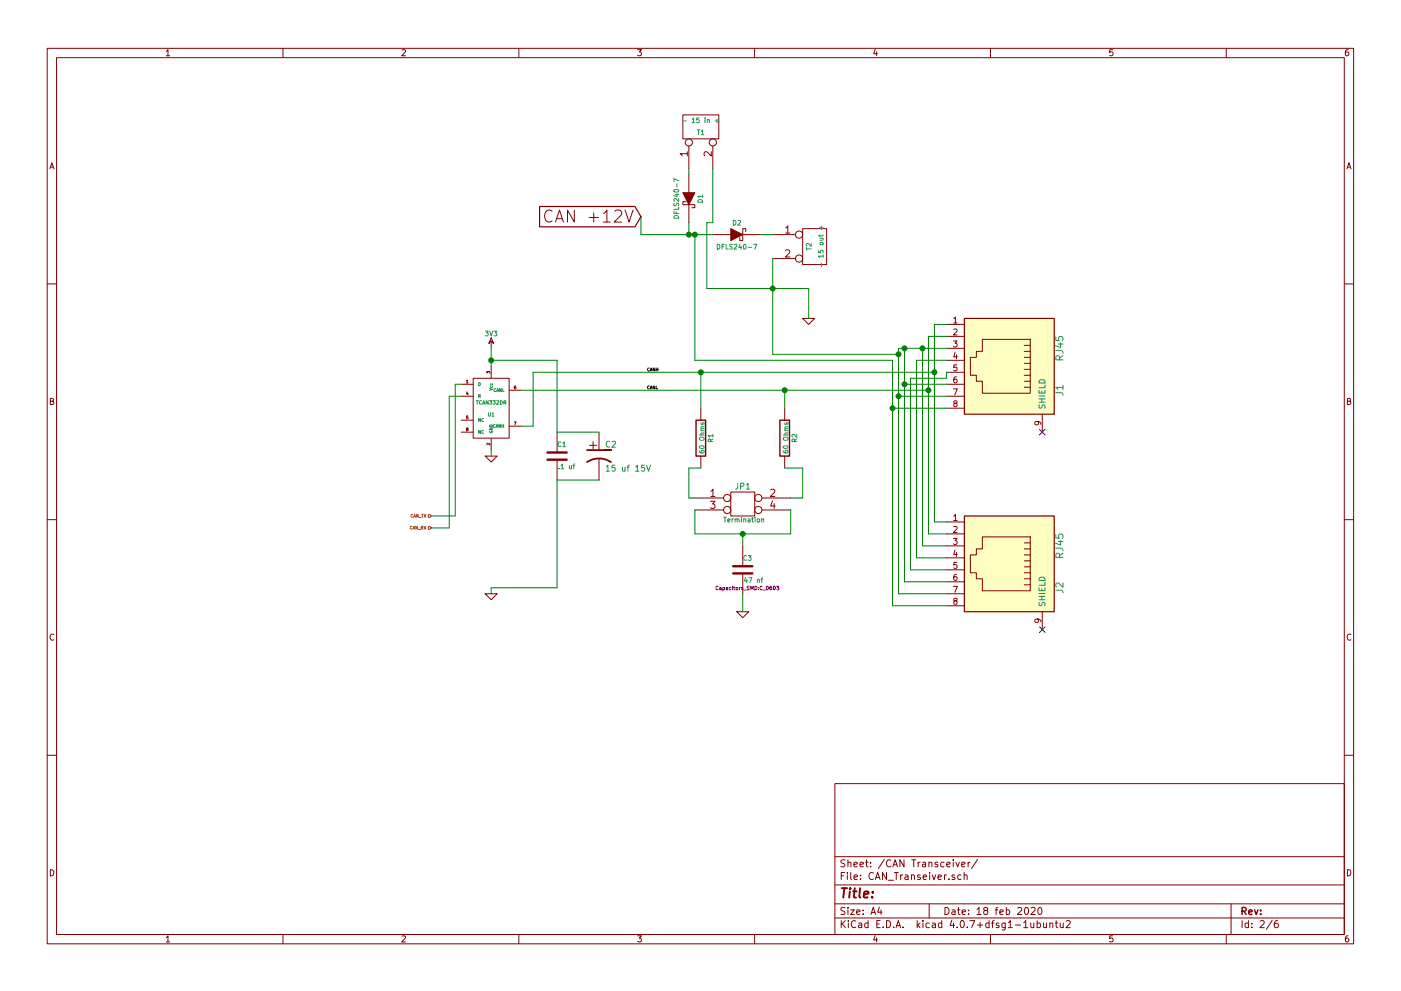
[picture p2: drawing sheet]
EESchema Schematic File Version 2
LIBS:power
LIBS:device
LIBS:transistors
LIBS:conn
LIBS:linear
LIBS:regul
LIBS:74xx
LIBS:cmos4000
LIBS:adc-dac
LIBS:memory
LIBS:xilinx
LIBS:microcontrollers
LIBS:dsp
LIBS:microchip
LIBS:analog_switches
LIBS:motorola
LIBS:texas
LIBS:intel
LIBS:audio
LIBS:interface
LIBS:digital-audio
LIBS:philips
LIBS:display
LIBS:cypress
LIBS:siliconi
LIBS:opto
LIBS:atmel
LIBS:contrib
LIBS:valves
LIBS:esp32_devboards
LIBS:smalljumper
LIBS:sn65hvd233-ht
LIBS:lm2574n-5
LIBS:MCP23xxx
LIBS:tbd62x83a
LIBS:tc442x
LIBS:mct6h
LIBS:bridge
LIBS:pca9685
LIBS:4814p-2
LIBS:ESP32-PWMHalfSidingSMD-cache
EELAYER 25 0
EELAYER END
$Descr A4 11693 8268
encoding utf-8
Sheet 2 6
Title ""
Date "18 feb 2020"
Rev ""
Comp ""
Comment1 ""
Comment2 ""
Comment3 ""
Comment4 ""
$EndDescr
$Comp
L TCAN332DR U1
U 1 1
P 4100 3400
F 0 "U1" H 4100 3350 30  0000 C CNN
F 1 "TCAN332DR" H 4100 3450 30  0000 C CNN
F 2 "Housings_SOIC:SOIC-8_3.9x4.9mm_Pitch1.27mm" H 4100 3400 60  0001 C CNN
F 3 "~" H 4100 3400 60  0000 C CNN
F 4 "595-TCAN332DR" H 4100 3400 60  0001 C CNN "Mouser Part Number"
	1    4100 3400
	1    0    0    -1  
$EndComp
$Comp
L 3V3 #PWR011
U 1 1
P 4100 2900
F 0 "#PWR011" H 4100 3000 40  0001 C CNN
F 1 "3V3" H 4100 3025 40  0000 C CNN
F 2 "" H 4100 2900 60  0000 C CNN
F 3 "" H 4100 2900 60  0000 C CNN
	1    4100 2900
	1    0    0    -1  
$EndComp
$Comp
L GND-RESCUE-ESP32-PWMHalfSidingSMD #PWR012
U 1 1
P 4100 3800
F 0 "#PWR012" H 4100 3800 30  0001 C CNN
F 1 "GND" H 4100 3730 30  0001 C CNN
F 2 "" H 4100 3800 60  0000 C CNN
F 3 "" H 4100 3800 60  0000 C CNN
	1    4100 3800
	1    0    0    -1  
$EndComp
Wire Wire Line
	4100 2900 4100 3050
Wire Wire Line
	4100 3750 4100 3800
Wire Wire Line
	4100 4900 4100 4950
Wire Wire Line
	4100 4900 4650 4900
Text HLabel 3600 4300 0    25   Input ~ 0
CAN_TX
Text HLabel 3600 4400 0    25   Input ~ 0
CAN_RX
Wire Wire Line
	3850 3200 3800 3200
Wire Wire Line
	3800 3200 3800 4300
Wire Wire Line
	3850 3300 3750 3300
Wire Wire Line
	3750 3300 3750 4400
$Comp
L C-RESCUE-ESP32-PWMHalfSidingSMD C1
U 1 1
P 4650 3800
AR Path="/5C828DA1" Ref="C1"  Part="1" 
AR Path="/5C828AE5/5C828DA1" Ref="C1"  Part="1" 
F 0 "C1" H 4650 3900 40  0000 L CNN
F 1 ".1 uf" H 4656 3715 40  0000 L CNN
F 2 "Capacitors_SMD:C_0603" H 4688 3650 30  0001 C CNN
F 3 "~" H 4650 3800 60  0000 C CNN
F 4 "710-885012206095" H 4650 3800 60  0001 C CNN "Mouser Part Number"
	1    4650 3800
	1    0    0    -1  
$EndComp
$Comp
L CP1-RESCUE-ESP32-PWMHalfSidingSMD C2
U 1 1
P 5000 3800
F 0 "C2" H 5050 3900 50  0000 L CNN
F 1 "15 uf 15V" H 5050 3700 50  0000 L CNN
F 2 "Capacitors_SMD:CP_Elec_4x5.7" H 5000 3800 60  0001 C CNN
F 3 "~" H 5000 3800 60  0000 C CNN
F 4 "647-UUD1C150MCL" H 5000 3800 60  0001 C CNN "Mouser Part Number"
	1    5000 3800
	1    0    0    -1  
$EndComp
Wire Wire Line
	4100 3000 4650 3000
Wire Wire Line
	4650 3000 4650 3600
Connection ~ 4100 3000
Wire Wire Line
	4650 3600 5000 3600
Wire Wire Line
	5000 4000 4650 4000
Wire Wire Line
	4650 4000 4650 4900
Wire Wire Line
	4350 3250 7750 3250
Wire Wire Line
	4350 3550 4450 3550
Wire Wire Line
	4450 3550 4450 3100
Wire Wire Line
	4450 3100 7800 3100
Text Label 5400 3100 0    25   ~ 0
CANH
Text Label 5400 3250 0    25   ~ 0
CANL
$Comp
L R-RESCUE-ESP32-PWMHalfSidingSMD R1
U 1 1
P 5850 3650
F 0 "R1" V 5930 3650 40  0000 C CNN
F 1 "60 Ohms" V 5857 3651 40  0000 C CNN
F 2 "Resistors_SMD:R_1206" V 5780 3650 30  0001 C CNN
F 3 "~" H 5850 3650 30  0000 C CNN
F 4 "71-CRCW120660R0KNAIF" H 5850 3650 60  0001 C CNN "Mouser Part Number"
	1    5850 3650
	1    0    0    -1  
$EndComp
$Comp
L R-RESCUE-ESP32-PWMHalfSidingSMD R2
U 1 1
P 6550 3650
F 0 "R2" V 6630 3650 40  0000 C CNN
F 1 "60 Ohms" V 6557 3651 40  0000 C CNN
F 2 "Resistors_SMD:R_1206" V 6480 3650 30  0001 C CNN
F 3 "~" H 6550 3650 30  0000 C CNN
F 4 "71-CRCW120660R0KNAIF" H 6550 3650 60  0001 C CNN "Mouser Part Number"
	1    6550 3650
	1    0    0    -1  
$EndComp
Wire Wire Line
	5850 3400 5850 3100
Connection ~ 5850 3100
Wire Wire Line
	6550 3250 6550 3400
$Comp
L CONN_2X2 JP1
U 1 1
P 6200 4200
F 0 "JP1" H 6200 4350 50  0000 C CNN
F 1 "Termination" H 6210 4070 40  0000 C CNN
F 2 "Pin_Headers:Pin_Header_Angled_2x02_Pitch2.54mm" H 6200 4200 60  0001 C CNN
F 3 "" H 6200 4200 60  0000 C CNN
F 4 "649-67997-404HLF" H 6200 4200 60  0001 C CNN "Mouser Part Number"
	1    6200 4200
	1    0    0    -1  
$EndComp
Wire Wire Line
	5850 3900 5750 3900
Wire Wire Line
	5750 3900 5750 4150
Wire Wire Line
	5750 4150 5800 4150
Wire Wire Line
	6550 3900 6700 3900
Wire Wire Line
	6700 3900 6700 4150
Wire Wire Line
	6700 4150 6600 4150
$Comp
L C-RESCUE-ESP32-PWMHalfSidingSMD C3
U 1 1
P 6200 4750
AR Path="/5C8290C3" Ref="C3"  Part="1" 
AR Path="/5C828AE5/5C8290C3" Ref="C3"  Part="1" 
F 0 "C3" H 6200 4850 40  0000 L CNN
F 1 "47 nf" H 6206 4665 40  0000 L CNN
F 2 "Capacitors_SMD:C_0603" H 6238 4600 30  0000 C CNN
F 3 "~" H 6200 4750 60  0000 C CNN
F 4 "710-885012206093" H 6200 4750 60  0001 C CNN "Mouser Part Number"
	1    6200 4750
	1    0    0    -1  
$EndComp
$Comp
L GND-RESCUE-ESP32-PWMHalfSidingSMD #PWR013
U 1 1
P 6200 5100
F 0 "#PWR013" H 6200 5100 30  0001 C CNN
F 1 "GND" H 6200 5030 30  0001 C CNN
F 2 "" H 6200 5100 60  0000 C CNN
F 3 "" H 6200 5100 60  0000 C CNN
	1    6200 5100
	1    0    0    -1  
$EndComp
Wire Wire Line
	6600 4450 6600 4250
Wire Wire Line
	5800 4450 6600 4450
Wire Wire Line
	5800 4450 5800 4250
Wire Wire Line
	6200 4550 6200 4450
Connection ~ 6200 4450
Wire Wire Line
	6200 4950 6200 5100
$Comp
L RJ45 J2
U 1 1
P 8350 4700
F 0 "J2" H 8550 5200 60  0000 C CNN
F 1 "RJ45" H 8200 5200 60  0000 C CNN
F 2 "RJ45-8N-S:RJ45_8N-S" H 8350 4700 60  0001 C CNN
F 3 "" H 8350 4700 60  0000 C CNN
F 4 "710-615008144221" H 8350 4700 60  0001 C CNN "Mouser Part Number"
	1    8350 4700
	0    1    1    0   
$EndComp
$Comp
L RJ45 J1
U 1 1
P 8350 3050
F 0 "J1" H 8550 3550 60  0000 C CNN
F 1 "RJ45" H 8200 3550 60  0000 C CNN
F 2 "RJ45-8N-S:RJ45_8N-S" H 8350 3050 60  0001 C CNN
F 3 "" H 8350 3050 60  0000 C CNN
F 4 "710-615008144221" H 8350 3050 60  0001 C CNN "Mouser Part Number"
	1    8350 3050
	0    1    1    0   
$EndComp
NoConn ~ 8700 3600
NoConn ~ 8700 5250
Wire Wire Line
	7800 2700 7800 4350
Wire Wire Line
	7800 2700 7900 2700
Wire Wire Line
	7800 4350 7900 4350
Connection ~ 7800 3100
Wire Wire Line
	7900 2800 7750 2800
Wire Wire Line
	7750 2800 7750 4450
Wire Wire Line
	7750 4450 7900 4450
Connection ~ 7750 3250
Connection ~ 6550 3250
Wire Wire Line
	7500 2900 7900 2900
Wire Wire Line
	7700 2900 7700 4550
Wire Wire Line
	7700 4550 7900 4550
Wire Wire Line
	7900 4650 7650 4650
Wire Wire Line
	7650 4650 7650 3000
Wire Wire Line
	7650 3000 7900 3000
Wire Wire Line
	7900 3100 7900 3150
Wire Wire Line
	7900 3150 7600 3150
Wire Wire Line
	7600 3150 7600 4750
Wire Wire Line
	7600 4750 7900 4750
Wire Wire Line
	7900 3200 7550 3200
Wire Wire Line
	7550 2900 7550 4850
Wire Wire Line
	7550 4850 7900 4850
Wire Wire Line
	7500 3300 7900 3300
Wire Wire Line
	7500 2900 7500 4950
Wire Wire Line
	7500 4950 7900 4950
Wire Wire Line
	7450 5050 7900 5050
Wire Wire Line
	7450 3400 7900 3400
Connection ~ 7700 2900
Connection ~ 7550 3200
Connection ~ 7550 2900
Connection ~ 7500 3300
$Comp
L CONN_2 T2
U 1 1
P 6800 2050
F 0 "T2" V 6750 2050 40  0000 C CNN
F 1 "- 15 out +" V 6850 2050 40  0000 C CNN
F 2 "Connectors_Terminal_Blocks:TerminalBlock_Pheonix_MPT-2.54mm_2pol" H 6800 2050 60  0001 C CNN
F 3 "" H 6800 2050 60  0000 C CNN
F 4 "651-1725656" H 6800 2050 60  0001 C CNN "Mouser Part Number"
	1    6800 2050
	1    0    0    -1  
$EndComp
Wire Wire Line
	6450 2150 6450 2950
Wire Wire Line
	6450 2950 7500 2950
Connection ~ 7450 3400
Connection ~ 7500 2950
$Comp
L DIODESCH D2
U 1 1
P 6150 1950
F 0 "D2" H 6150 2050 40  0000 C CNN
F 1 "DFLS240-7" H 6150 1850 40  0000 C CNN
F 2 "Diodes_SMD:D_SMB" H 6150 1950 60  0001 C CNN
F 3 "~" H 6150 1950 60  0000 C CNN
F 4 "621-DFLS240-7" H 6150 1950 60  0001 C CNN "Mouser Part Number"
	1    6150 1950
	1    0    0    -1  
$EndComp
Wire Wire Line
	6450 1950 6350 1950
Wire Wire Line
	5350 1950 5950 1950
Wire Wire Line
	5800 1950 5800 3000
Wire Wire Line
	5800 3000 7450 3000
Wire Wire Line
	7450 3000 7450 5050
$Comp
L GND-RESCUE-ESP32-PWMHalfSidingSMD #PWR014
U 1 1
P 6750 2650
F 0 "#PWR014" H 6750 2650 30  0001 C CNN
F 1 "GND" H 6750 2580 30  0001 C CNN
F 2 "" H 6750 2650 60  0000 C CNN
F 3 "" H 6750 2650 60  0000 C CNN
	1    6750 2650
	1    0    0    -1  
$EndComp
Wire Wire Line
	6750 2400 6750 2650
Wire Wire Line
	5900 2400 6750 2400
Connection ~ 6450 2400
$Comp
L CONN_2 T1
U 1 1
P 5850 1050
F 0 "T1" V 5800 1050 40  0000 C CNN
F 1 "- 15 in +" V 5900 1050 40  0000 C CNN
F 2 "Connectors_Terminal_Blocks:TerminalBlock_Pheonix_MPT-2.54mm_2pol" H 5850 1050 60  0001 C CNN
F 3 "" H 5850 1050 60  0000 C CNN
F 4 "651-1725656" H 5850 1050 60  0001 C CNN "Mouser Part Number"
	1    5850 1050
	0    -1   -1   0   
$EndComp
Wire Wire Line
	5950 1400 5950 1850
Wire Wire Line
	5950 1850 5900 1850
Wire Wire Line
	5900 1850 5900 2400
$Comp
L DIODESCH D1
U 1 1
P 5750 1650
F 0 "D1" H 5750 1750 40  0000 C CNN
F 1 "DFLS240-7" H 5750 1550 40  0000 C CNN
F 2 "Diodes_SMD:D_SMB" H 5750 1650 60  0001 C CNN
F 3 "~" H 5750 1650 60  0000 C CNN
F 4 "621-DFLS240-7" H 5750 1650 60  0001 C CNN "Mouser Part Number"
	1    5750 1650
	0    1    1    0   
$EndComp
Wire Wire Line
	5750 1400 5750 1450
Wire Wire Line
	5750 1950 5750 1850
Connection ~ 5800 1950
Wire Wire Line
	5350 1800 5350 1950
Connection ~ 5750 1950
Text GLabel 5350 1800 0    100  Input ~ 0
CAN +12V
Wire Wire Line
	3800 4300 3600 4300
Wire Wire Line
	3750 4400 3600 4400
$Comp
L GND-RESCUE-ESP32-PWMHalfSidingSMD #PWR015
U 1 1
P 4100 4950
F 0 "#PWR015" H 4100 4950 30  0001 C CNN
F 1 "GND" H 4100 4880 30  0001 C CNN
F 2 "" H 4100 4950 60  0000 C CNN
F 3 "" H 4100 4950 60  0000 C CNN
	1    4100 4950
	1    0    0    -1  
$EndComp
$EndSCHEMATC
